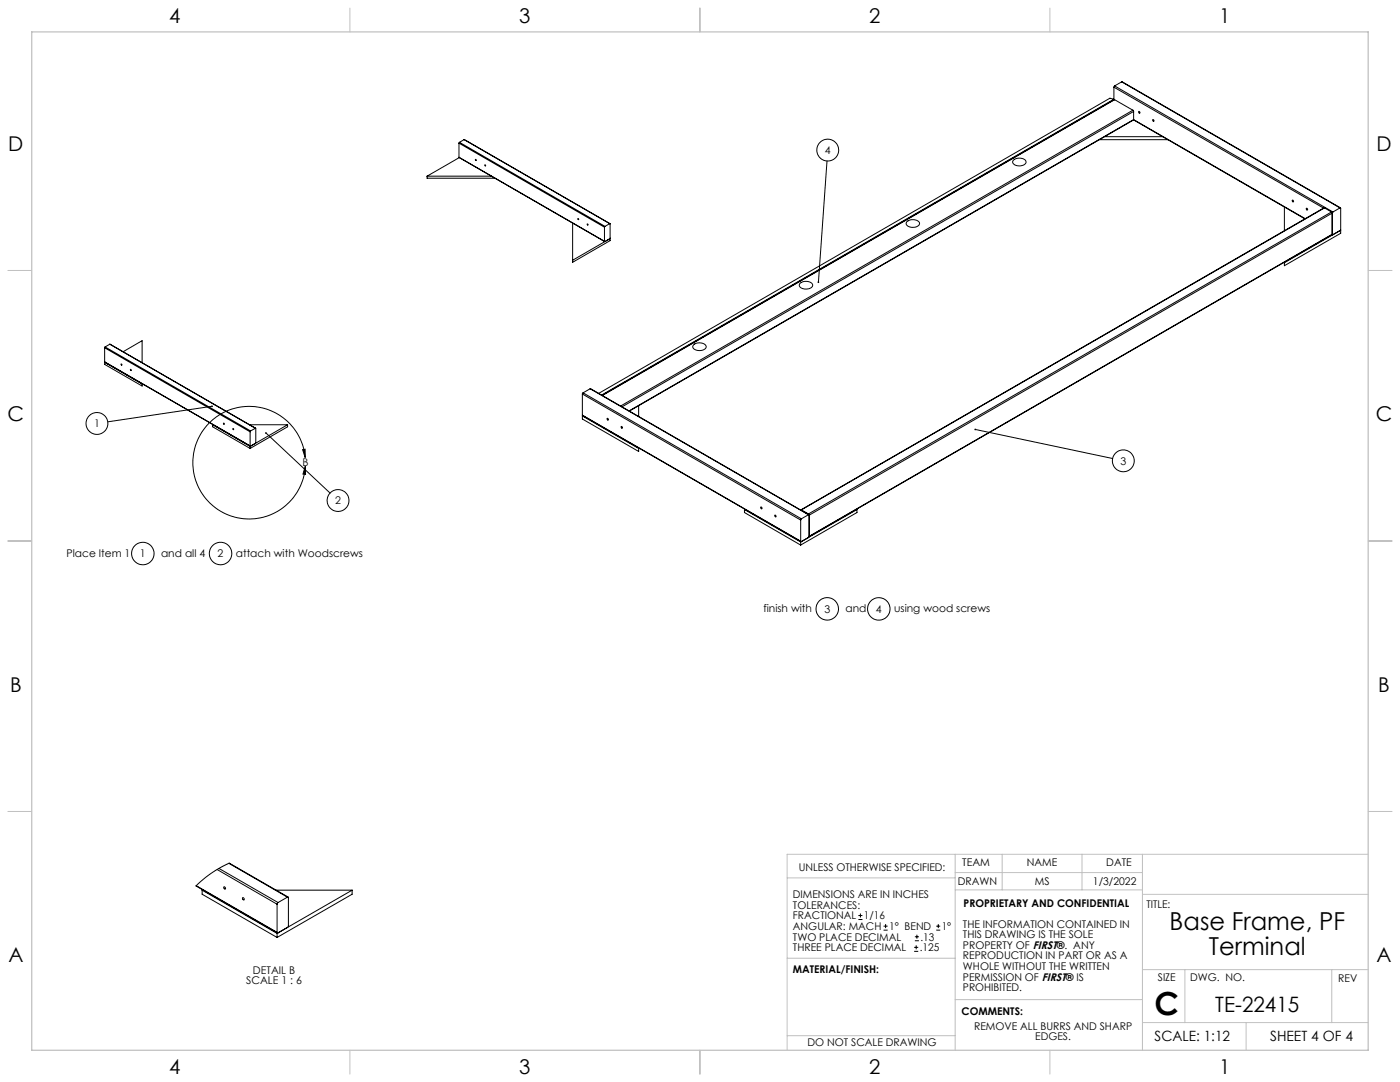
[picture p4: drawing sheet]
<svg xmlns="http://www.w3.org/2000/svg" width="559mm" height="432mm" viewBox="0 0 559 432" stroke-linecap="round" stroke-linejoin="round" font-family="sans-serif">
<g fill="none" stroke="#c0c0c0" stroke-width=".4">
<path d="M139.7 3.2v9.5M279.4 3.2v9.5M419.1 3.2v9.5M3.1 107.9h9.6M546.1 107.9h9.5M3.1 215.9h9.6M546.1 215.9h9.5M3.1 323.8h9.6M546.1 323.8h9.5M314.2 350.3h67M381.2 340.9v78.2M381.2 355.1h74.8"/>
<path d="M381.2 348.2h74.8M400 340.9v14.2M431.9 340.9v14.2M456 340.9v78.2M456 356.9h90.1M546.1 340.9h-231.9v78.2M314.2 382.4h67.2M381.2 398.9h74.8M456 387h90.1M472.9 387v21.1M531.6 387v21.1M139.7 419.1v9.6"/>
<path d="M279.4 419.1v9.6M314.2 413.3h67M419.1 419.1v9.6M456 408.1h90.1M497.4 408.1v11"/>
</g>
<path d="M12.7 12.7h533.4v406.4h-533.4z" fill="none" stroke="#c0c0c0" stroke-width=".5"/>
<g fill="none" stroke="#000" stroke-width=".4">
<path d="M444.6 34.8v5M444.6 34.8l83.7 48.2M444.9 39.8l-204.6 118M444.9 34.3l-.3 .5M444.9 39.8l7.3 4.2M444.9 34.3l87.1 50.3M444.9 39.8l-204.5 118M447.7 32.7l87.3 50.2M447.7 32.7l-2.8 1.6M447.7 32.7l87.1 50.3M183.2 57.1l58.1 33.6M183.2 57.1v5.7"/>
<path d="M183.4 56.8l-.2 .3M183.4 56.8l58.1 33.5M185.2 55.7l58.3 33.6M185.2 55.7l-1.8 1.1M185.2 55.7l58.1 33.6M438.8 55.7h27.3M440.9 54.5h23.1M452.2 44l.3 .5M452.2 44l-204.5 118M452.4 47.8l68.4 39.5M452.5 47.7l-201.3 116.3M452.5 44.5v3.2"/>
<path d="M452.5 44.5l-204.2 117.8M452.5 47.7l-201.4 116.3M452.5 47.7l68.5 39.6M170.5 70.3h25.6M170.5 70.3v.8h27M183.2 62.8l58.1 33.6M183.2 62.8l58.1 33.5M183.3 62.9l-12.8 7.4M193.5 65.8l.3 .4zM330.1 64.2l-3.4 48.4M404.6 63.9a3.3 3.3 0 0 1 4.9 .7 3 3 0 0 1-5.3 0zM228.6 89v15.7l14.9-8.7v-.8"/>
<path d="M234.4 89.4l.3 .4zM241.3 90.7v5.6M241.5 90.3l-.2 .4M243.3 89.3l.2 5.8-2.1 1.3-.1-.1M243.3 89.3l-1.8 1M243.5 95.2h.1M243.5 95.2l-14.9 8.7M361.9 88.6a3.4 3.4 0 0 1 5.1 .5 3.1 3.1 0 0 1-4.6 1.2 1.13 1.13 0 0 1-.5-1.7zM512.7 82.6v9.5M528.7 83l-209 120.5M528.7 83l-208.8 120.5M528.7 83l2.8 1.6"/>
<path d="M531.5 84.6l.2 .5M531.5 84.6l-208.8 120.5M531.7 93.5l-208.8 120.7M531.7 93.6l.1 .1M531.7 85.1l-208.7 120.5M531.7 85.1v8.4M531.7 93.5l-208.7 120.5M532 84.6l-.3 .5M534.8 83l.3 .1v8.5l-3.1 2.1-.3-.2M534.8 83l-2.8 1.6M535 91.8l.1 .1M535.1 91.9l-22.4 12.9"/>
<path d="M535.1 91.9v1.2l-22.4 12.9v-1.4M319.4 113a3.4 3.4 0 0 1 5 .7 3.1 3.1 0 0 1-4.6 1.2 1.15 1.15 0 0 1-.4-1.9zM41.8 138.8v5.6M41.8 138.8l58 33.5M41.9 138.5l-.1 .3M41.9 138.5l58.1 33.5M43.8 137.4l58.2 33.5M43.8 137.4l-1.9 1.1M43.8 137.4l58.1 33.5M276.9 137.6a3.4 3.4 0 0 1 5 .7 3.1 3.1 0 0 1-4.7 1.1 1.09 1.09 0 0 1-.3-1.8zM41.8 144.4l58.1 33.6M41.8 144.6v.8l14.9 8.7v-1"/>
<path d="M41.8 144.6l14.9 8.6M41.8 144.4l58 33.5M41.9 144.6h-.1M49.1 140.4l7.6-4.4v8.7M232.4 157.2v8.5M232.4 157.2l87.2 50.3M232.7 156.8l-.3 .4M232.7 156.8l87.2 50.2M235.5 155.2l87.4 50.2M235.5 155.2l-2.8 1.6M235.5 155.2l87.2 50.2M239 157l204-117.8 1.6 .4-204.5 118.1"/>
<path d="M84.6 162.1l-41.6 6.2M84.9 169.5l14.9 8.7M84.9 169.5v.8l14.9 8.7M84.9 169.5h.2M99.6 169.5h15.2M99.8 172.3v5.6M99.8 178.2v.8M100 172l-.2 .3M101.9 170.9l.2 5.8-2.3 1.2M101.9 170.9l-1.9 1.1M106.2 172.8l25.6 24M114.8 169.5l-15 8.7"/>
<path d="M114.8 169.5v.8l-15 8.7M120.8 179.4l1-.1v3.3zM232.4 165.7l87.3 50.4M232.4 166l22.5 13M232.4 166v1.2l22.5 13v-1.4M232.4 165.7l87.2 50.3M232.6 165.9l-.2 .1M254.9 161.9v4.3M389.3 171.4l54.8 11.6M121.8 182.6a22.5 22.5 0 0 0-34.5-16.8 22.5 22.5 0 0 0 .8 38.4 22.5 22.5 0 0 0 33.8-18.2M121.9 186l.1 3.3-1.1-.1zM297.1 203.3v1.2l22.5 13"/>
<path d="M297.1 203.3l22.5 13M297.1 203.3h.4M319.3 203.3h.6M319.6 216l.3 .1M319.6 207.5v8.5M319.6 216.3v1.2M319.9 203.5l-.3 .1M319.9 207l-.3 .5M319.9 203.5l2.8 1.6M322.7 205.1l.3 .5M322.7 205.4l.3 .2M322.7 205.4l-2.8 1.6"/>
<path d="M323 214l-.3 .5M323 205.6v8.4M341.7 203.3h.4M342.1 203.3l-22.5 13M342.1 203.3v1.2l-22.5 13M78.3 353.4l32.3 18.7M80.7 355.2l29.9 17.3M80.7 355.2h.4M80.7 355.2v1.7l29.9 17.2M86.6 347l24 13.9M87.4 346.6l23.6 13.6M91.3 344.5l23.4 13.5"/>
<path d="M110.2 355.2h30.3M114.7 358l.4 .2v11.4l-.4 .5M114.7 358l-3.7 2.2M115 358l-23.5-13.5-4 2-3.5 2.2-5.8 4.9 32.5 18.7M140.5 355.2l-29.9 17.3M140.5 355.2v1.7l-29.9 17.2M110.6 372.1l.4 .2M110.6 360.9v11.2M110.6 372.5v1.6M111 360.2l-.4 .7M342.6 367h1.6M342.6 365.4h1.6"/>
<path d="M343.4 364.6v1.5M352.7 371.2h1.6M352.7 369.6h1.6M353.5 368.8v1.6M364.9 379.7h1.6M364.9 378.1h1.6M365.2 375.4h1.6M365.2 373.8h1.6M365.7 377.3v1.5M366 373v1.6M373.7 371.2h1.6M373.7 369.6h1.6"/>
<path d="M374.5 368.8v1.6"/>
<circle cx="330.4" cy="59.9" r="4.4"/>
<circle cx="454.6" cy="44.8" r=".33"/>
<circle cx="460.3" cy="48" r=".33"/>
<circle cx="189.9" cy="63.8" r=".21"/>
<circle cx="230.8" cy="87.4" r=".21"/>
<circle cx="515.9" cy="80.2" r=".34"/>
<circle cx="521.6" cy="83.5" r=".34"/>
<circle cx="48.4" cy="145.5" r=".22"/>
<circle cx="52.2" cy="147.6" r=".22"/>
<circle cx="38.7" cy="169" r="4.4"/>
<circle cx="89.3" cy="169.1" r=".22"/>
<circle cx="93.1" cy="171.2" r=".22"/>
<circle cx="242.5" cy="167.3" r=".34"/>
<circle cx="248.1" cy="170.5" r=".34"/>
<circle cx="134.9" cy="199.8" r="4.4"/>
<circle cx="448.3" cy="183.9" r="4.4"/>
<circle cx="303.8" cy="202.7" r=".34"/>
<circle cx="309.4" cy="205.9" r=".33"/>
<circle cx="57" cy="220.9" r="4.5"/>
<circle cx="88" cy="220.9" r="4.5"/>
<circle cx="330.2" cy="243" r="4.5"/>
<circle cx="350.8" cy="243" r="4.5"/>
<circle cx="89.7" cy="354.3" r=".43"/>
<circle cx="97.1" cy="358.6" r=".44"/>
</g>
<path d="M120.8 179.4l1-.1v3.3zM121.9 186l.1 3.3-1.1-.1zM105.9 172.5l.3 .3-.3-.2a.34 .34 0 0 0 .2 .5 .34 .34 0 0 0 .4-.3 .34 .34 0 0 0-.5-.3zM84.5 161.9a.35 .35 0 0 0 0 .6 .35 .35 0 0 0 .5-.4zM326.4 112.5l.2 .5 .1-.4-.1 .4a.36 .36 0 0 0 .4-.6 .34 .34 0 0 0-.6 .1zM389.1 171.1l-.2 .2 .4 .1-.4-.1a.33 .33 0 0 0 .4 .4 .33 .33 0 0 0 .3-.4 .33 .33 0 0 0-.5-.2z" fill="#000"/>
<text font-size="12.7" x="460.9" y="405.2">C</text>
<g font-size="9.9">
<text x="466.8" y="371.2">Base Frame, PF</text>
<text x="482.5" y="381.1">Terminal</text>
</g>
<text font-size="8.5" x="485.1" y="404">TE-22415</text>
<g font-size="8.1">
<text x="67.6" y="9.3">4</text>
<text x="207.3" y="9.3">3</text>
<text x="347" y="9.3">2</text>
<text x="486.7" y="9.3">1</text>
<text x="3.3" y="60.1">D</text>
<text x="549.4" y="60.1">D</text>
<text x="3" y="168">C</text>
<text x="549.1" y="168">C</text>
<text x="4" y="276">B</text>
<text x="550.1" y="276">B</text>
<text x="3.3" y="383.9">A</text>
<text x="549.4" y="383.9">A</text>
<text x="67.6" y="428.4">4</text>
<text x="207.3" y="428.4">3</text>
<text x="347" y="428.4">2</text>
<text x="486.7" y="428.4">1</text>
</g>
<g font-size="5.6">
<text x="460.9" y="415.2">SCALE: 1:12</text>
<text x="507" y="415.2">SHEET 4 OF 4</text>
</g>
<g font-size="4.2">
<text x="329.2" y="61.5">4</text>
<text x="37.5" y="170.5">1</text>
<text x="120.7" y="185.9">B</text>
<text x="447.2" y="185.5">3</text>
<text x="133.8" y="201.3">2</text>
<text x="26.6" y="222.3">Place Item 1</text>
<text x="55.8" y="222.4">1</text>
<text x="64.3" y="222.3">and all 4</text>
<text x="86.9" y="222.4">2</text>
<text x="94.1" y="222.3">attach with Woodscrews</text>
<text x="304.7" y="244.4">finish with</text>
<text x="329" y="244.5">3</text>
<text x="337.5" y="244.4">and</text>
<text x="349.6" y="244.5">4</text>
<text x="356.9" y="244.4">using wood screws</text>
<text x="318.8" y="347.7">UNLESS OTHERWISE SPECIFIED:</text>
<text x="384.1" y="345.5">TEAM</text>
<text x="409.9" y="345.7">NAME</text>
<text x="441.6" y="345.7">DATE</text>
<text x="382.3" y="353.3">DRAWN</text>
<text x="413" y="353.3">MS</text>
<text x="436.3" y="353.3">1/3/2022</text>
<text x="316.5" y="358.5">DIMENSIONS ARE IN INCHES</text>
<text x="316.5" y="362.7">TOLERANCES:</text>
<text x="384.6" y="361.9">PROPRIETARY AND CONFIDENTIAL</text>
<text x="457.6" y="362.3">TITLE:</text>
<text x="316.5" y="371.2">ANGULAR: MACH</text>
<text x="316.5" y="366.9">FRACTIONAL</text>
<text x="344.8" y="366.9">1/16</text>
<text x="354.9" y="371.2">1° BEND</text>
<text x="375.9" y="371.2">1°</text>
<text x="384.4" y="370.2">THE INFORMATION CONTAINED IN</text>
<text x="316.5" y="375.4">TWO PLACE DECIMAL</text>
<text x="367.4" y="375.4">.13</text>
<text x="384.4" y="374.4">THIS DRAWING IS THE SOLE</text>
<text x="316.5" y="379.6">THREE PLACE DECIMAL</text>
<text x="367.1" y="379.6">.125</text>
<text x="384.4" y="378.6">PROPERTY OF FIRST®. ANY</text>
<text x="384.4" y="382.9">REPRODUCTION IN PART OR AS A</text>
<text x="101" y="388.6">DETAIL B</text>
<text x="316.5" y="388.4">MATERIAL/FINISH:</text>
<text x="384.4" y="387.1">WHOLE WITHOUT THE WRITTEN</text>
<text x="98.3" y="392.8">SCALE 1 : 6</text>
<text x="384.4" y="391.3">PERMISSION OF FIRST® IS</text>
<text x="384.4" y="395.6">PROHIBITED.</text>
<text x="462.2" y="391.3">SIZE</text>
<text x="475.1" y="391.3">DWG. NO.</text>
<text x="534.1" y="391.8">REV</text>
<text x="383.8" y="405.1">COMMENTS:</text>
<text x="388.8" y="410.9">REMOVE ALL BURRS AND SHARP</text>
<text x="322.3" y="417.6">DO NOT SCALE DRAWING</text>
<text x="413.2" y="415.2">EDGES.</text>
</g>
</svg>
